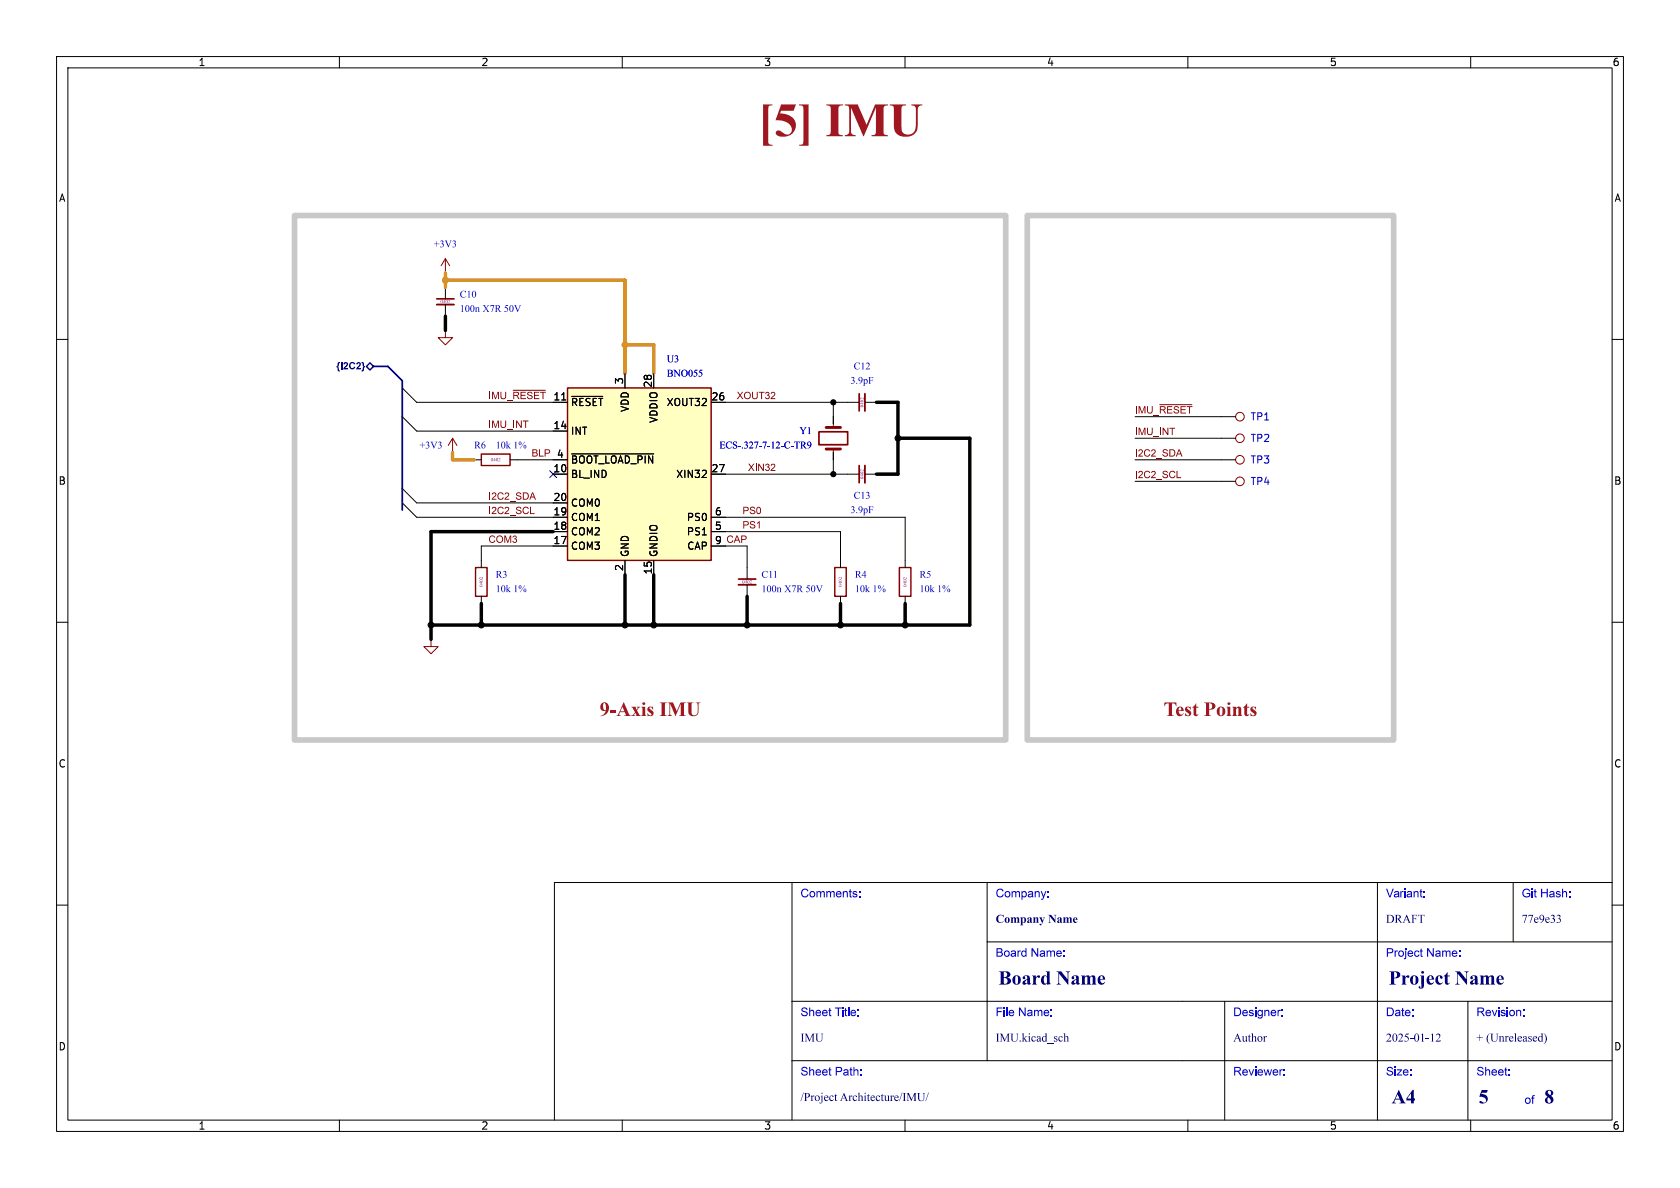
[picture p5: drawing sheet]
<svg xmlns="http://www.w3.org/2000/svg" width="297mm" height="210mm" viewBox="0 0 297 210" stroke-linecap="round" stroke-linejoin="round" font-family="sans-serif">
<g fill="none" stroke="#000" stroke-width=".18">
<path d="M10 10h277v190h-277zM12 12h273v186h-273zM60 10v2M110 10v2M160 10v2M210 10v2M260 10v2M78.7 48.3h.1M78.7 58.4h.1M78.7 50.8v2M78.7 53.8v2.1M10 60h2"/>
<path d="M149.9 71.1h2M152.9 71.1h2M215.9 73.7h2.5M215.9 77.5h2.5M285 60h2M80 80h.1M83.8 81.3h1.3M85.1 99.1v1.2M90.2 81.3h1.2M148.6 99.1v1.2M149.9 83.8h2M152.9 83.8h2"/>
<path d="M160 99.1v1.2M215.9 81.3h2.5M215.9 85.1h2.5M10 110h2M76.2 113h.1M85.1 105.4v1.3M132.1 100.3v2.1M132.1 103.4v2M148.6 105.4v1.3M160 105.4v1.3M285 110h2M140 156v42"/>
<path d="M174.5 156v31.5M243.5 156v42M267.5 156v10.5M285 156h-187v42M10 160h2M140 177h145M174.5 166.5h110.5M216.5 177v21M259.5 177v21M285 160h2M60 198v2M110 198v2"/>
<path d="M140 187.5h145M160 198v2M210 198v2M260 198v2"/>
</g>
<g fill="none" stroke="#840000" stroke-width=".18">
<path d="M78.7 58.4v1.3h1.3l-1.3 1.3-1.2-1.3h1.2M78.7 45.7l-.7 1.3M78.7 45.7v2.6M78.7 45.7l.8 1.3M80 77.5l-.8 1.2M80 77.5v2.5M80 77.5l.8 1.2M76.2 113v1.3h1.3l-1.3 1.3-1.3-1.3h1.3"/>
<circle cx="219.2" cy="73.7" r=".76"/>
<circle cx="219.2" cy="77.5" r=".76"/>
<circle cx="219.2" cy="85.1" r=".76"/>
<circle cx="219.2" cy="81.3" r=".76"/>
</g>
<path d="M85.1 80.3h5.1v2h-5.1zM84.1 100.3h2v5.1h-2zM147.6 100.3h2v5.1h-2zM159 100.3h2v5.1h-2z" fill="none" stroke="#840000" stroke-width=".25"/>
<path d="M77.2 53.8h3.1M152.9 69.6v3M152.9 82.3v3M130.6 103.4h3" fill="none" stroke="#840000" stroke-width=".33"/>
<path d="M77.2 52.8h3.1M151.9 69.6v3M151.9 82.3v3M130.6 102.4h3" fill="none" stroke="#840000" stroke-width=".3"/>
<path d="M100.3 68.6h25.4v30.5h-25.4z" fill="#ffffc2"/>
<path d="M100.3 68.6h25.4v30.5h-25.4z" fill="none" stroke="#840000" stroke-width=".25"/>
<g fill="none" stroke="#000" stroke-width=".18">
<path d="M71.1 68.6l2.6 2.5h26.6M71.1 73.7l2.6 2.5h26.6M99.3 70.7h.7M101.1 70.1h5.5M110.5 66v2.6M115.6 66v2.6M125.7 71.1h24.2M147.3 71.1v3.8M200.7 77.5h15.2M200.7 73.7h15.2M71.1 88.9l2.6 2.5h26.6M71.1 86.4l2.6 2.5h26.6"/>
<path d="M91.4 81.3h8.9M97.8 83.8h2.5M97.8 94h2.5M100.3 96.5h-15.2v2.6M101.1 80.2h14.5M110.5 99.1v2.5M115.6 99.1v2.5M125.7 83.8h24.2M125.7 96.5h6.4v3.8M125.7 94h22.9v5.1M125.7 91.4h34.3v7.7M147.3 80v3.8"/>
<path d="M200.7 81.3h15.2M200.7 85.1h15.2"/>
</g>
<path d="M144.8 76.3h5.1v2.3h-5.1z" fill="none" stroke="#840000" stroke-width=".3"/>
<path d="M90.7 69h5.7M147.3 74.9v.7M147.3 79.4v.6M205 71.5h5.7" fill="none" stroke="#840000" stroke-width=".18"/>
<path d="M146 79.4h2.6M146 75.6h2.6" fill="none" stroke="#840000" stroke-width=".51"/>
<path d="M64.8 64.8l.6-.7 .6 .7-.6 .6z" fill="none" stroke="#000084" stroke-width=".25"/>
<path d="M52.1 38.1h125.7v92.7h-125.7zM181.6 38.1h64.8v92.7h-64.8z" fill="none" stroke="#c8c8c8" stroke-width="1"/>
<path d="M66 64.8h2.6l2.5 2.5v22.9" fill="none" stroke="#000084" stroke-width=".3"/>
<path d="M78.7 55.9v2.5M154.9 71.1h3.8v12.7h-3.8M158.7 77.5h12.7v33h-95.2M97.8 94h-21.6v19M85.1 106.7v3.8M110.5 101.6v8.9M115.6 101.6v8.9M132.1 105.4v5.1M148.6 106.7v3.8M160 106.7v3.8" fill="none" stroke="#000" stroke-width=".61"/>
<path d="M78.7 49.5h31.8v16.5M78.7 48.3v2.5M110.5 61h5.1v5M80 80v1.3h3.8" fill="none" stroke="#dc8e00" stroke-width=".61"/>
<path d="M97.2 83.2l1.2 1.2M98.4 83.2l-1.2 1.2" fill="none" stroke="#000084" stroke-width=".18"/>
<g fill="#000" stroke="#000" stroke-width=".18">
<circle cx="147.3" cy="71.1" r=".46"/>
<circle cx="158.8" cy="77.5" r=".52"/>
<circle cx="147.3" cy="83.8" r=".46"/>
<circle cx="76.2" cy="110.5" r=".52"/>
<circle cx="85.1" cy="110.5" r=".52"/>
<circle cx="110.5" cy="110.5" r=".52"/>
<circle cx="115.6" cy="110.5" r=".52"/>
<circle cx="132.1" cy="110.5" r=".52"/>
<circle cx="148.6" cy="110.5" r=".52"/>
<circle cx="160" cy="110.5" r=".52"/>
</g>
<g fill="#dc8e00" stroke="#dc8e00" stroke-width=".18">
<circle cx="110.5" cy="61" r=".52"/>
<circle cx="78.7" cy="49.5" r=".52"/>
</g>
<text font-size="8.4" fill="#a21622" x="134" y="26.3">[5] IMU</text>
<g font-size="3.5" fill="#a21622">
<text x="106" y="127">9-AxisIMU</text>
<text x="205.7" y="127">TestPoints</text>
</g>
<g font-size="3.5" fill="#00007f">
<text x="176.5" y="175">BoardName</text>
<text x="245.5" y="175">ProjectName</text>
<text x="246" y="196">A4</text>
<text x="261.4" y="196">5</text>
<text x="273" y="196">8</text>
</g>
<g font-size="2.1" fill="#00f">
<text x="141.5" y="159.2">Comments:</text>
<text x="176" y="159.2">Company:</text>
<text x="245" y="159.2">Variant:</text>
<text x="269" y="159.2">Git Hash:</text>
<text x="176" y="169.7">Board Name:</text>
<text x="245" y="169.7">Project Name:</text>
<text x="141.5" y="180.2">Sheet Title:</text>
<text x="176" y="180.2">File Name:</text>
<text x="218" y="180.2">Designer:</text>
<text x="245" y="180.2">Date:</text>
<text x="261" y="180.2">Revision:</text>
<text x="141.5" y="190.7">Sheet Path:</text>
<text x="218" y="190.7">Reviewer:</text>
<text x="245" y="190.7">Size:</text>
<text x="261" y="190.7">Sheet:</text>
<text x="269.5" y="195.7">of</text>
</g>
<g font-size="2.1" fill="#00007f">
<text x="176" y="163.7">CompanyName</text>
<text x="245" y="163.7">DRAFT</text>
<text x="269" y="163.7">77e9e33</text>
<text x="141.5" y="184.7">IMU</text>
<text x="176" y="184.7">IMU.kicad_sch</text>
<text x="218" y="184.7">Author</text>
<text x="245" y="184.7">2025-01-12</text>
<text x="261" y="184.7">+ (Unreleased)</text>
<text x="141.5" y="195.2">/ProjectArchitecture/IMU/</text>
</g>
<g font-size="1.8">
<text x="35" y="11.9">1</text>
<text x="85" y="11.9">2</text>
<text x="135" y="11.9">3</text>
<text x="185" y="11.9">4</text>
<text x="235" y="11.9">5</text>
<text x="285" y="11.9">6</text>
<text x="10.3" y="35.9">A</text>
<text x="285.3" y="35.9">A</text>
<text x="97.7" y="70.9">11</text>
<text x="100.8" y="72">~{RESET}</text>
<text x="110.2" y="68" transform="rotate(-90 110.2 68)">3</text>
<text x="115.3" y="68.6" transform="rotate(-90 115.3 68.6)">28</text>
<text x="117.8" y="72">XOUT32</text>
<text x="125.7" y="70.9">26</text>
<text x="97.7" y="75.9">14</text>
<text x="100.8" y="77.1">INT</text>
<text x="111.4" y="72.9" transform="rotate(-90 111.4 72.9)">VDD</text>
<text x="116.4" y="74.9" transform="rotate(-90 116.4 74.9)">VDDIO</text>
<text x="97.7" y="83.6">10</text>
<text x="98.4" y="81">4</text>
<text x="100.8" y="82.1">~{BOOT_LOAD_PIN}</text>
<text x="125.7" y="83.6">27</text>
<text x="10.3" y="85.9">B</text>
<text x="97.7" y="88.6">20</text>
<text x="100.8" y="84.7">BL_IND</text>
<text x="100.8" y="89.8">COM0</text>
<text x="119.5" y="84.7">XIN32</text>
<text x="285.3" y="85.9">B</text>
<text x="97.7" y="93.7">18</text>
<text x="97.7" y="91.2">19</text>
<text x="100.8" y="94.8">COM2</text>
<text x="100.8" y="92.3">COM1</text>
<text x="121.3" y="94.8">PS1</text>
<text x="121.3" y="92.3">PS0</text>
<text x="126.3" y="93.7">5</text>
<text x="126.3" y="91.2">6</text>
<text x="97.7" y="96.3">17</text>
<text x="100.8" y="97.4">COM3</text>
<text x="110.2" y="101" transform="rotate(-90 110.2 101)">2</text>
<text x="111.4" y="98.6" transform="rotate(-90 111.4 98.6)">GND</text>
<text x="115.3" y="101.6" transform="rotate(-90 115.3 101.6)">15</text>
<text x="116.4" y="98.6" transform="rotate(-90 116.4 98.6)">GNDIO</text>
<text x="121.4" y="97.4">CAP</text>
<text x="126.3" y="96.3">9</text>
<text x="10.3" y="135.9">C</text>
<text x="285.3" y="135.9">C</text>
<text x="10.3" y="185.9">D</text>
<text x="285.3" y="185.9">D</text>
<text x="35" y="199.9">1</text>
<text x="85" y="199.9">2</text>
<text x="135" y="199.9">3</text>
<text x="185" y="199.9">4</text>
<text x="235" y="199.9">5</text>
<text x="285" y="199.9">6</text>
</g>
<g font-size="1.8" fill="#0000c2">
<text x="76.7" y="44.2">+3V3</text>
<text x="81.3" y="53.1">C10</text>
<text x="81.3" y="55.6">100nX7R 50V</text>
<text x="117.9" y="64.5">U3</text>
<text x="150.9" y="65.8">C12</text>
<text x="117.9" y="67">BNO055</text>
<text x="150.4" y="68.3">3.9pF</text>
<text x="141.3" y="77.2">Y1</text>
<text x="221" y="74.5">TP1</text>
<text x="74.2" y="79.7">+3V3</text>
<text x="83.8" y="79.7">R6</text>
<text x="87.6" y="79.7">10k1%</text>
<text x="127.2" y="79.7">ECS-.327-7-12-C-TR9</text>
<text x="221" y="78.3">TP2</text>
<text x="221" y="82.1">TP3</text>
<text x="150.9" y="88.6">C13</text>
<text x="221" y="86">TP4</text>
<text x="150.4" y="91.2">3.9pF</text>
<text x="87.6" y="105.1">10k1%</text>
<text x="87.6" y="102.6">R3</text>
<text x="134.6" y="102.6">C11</text>
<text x="134.6" y="105.1">100nX7R 50V</text>
<text x="151.1" y="105.1">10k1%</text>
<text x="151.1" y="102.6">R4</text>
<text x="162.6" y="105.1">10k1%</text>
<text x="162.6" y="102.6">R5</text>
</g>
<text font-size="1.8" fill="#000084" x="59.4" y="65.8">{I2C2}</text>
<g font-size="1.8" fill="#840000">
<text x="86.4" y="70.8">IMU_~{RESET}</text>
<text x="130.2" y="70.8">XOUT32</text>
<text x="86.4" y="75.9">IMU_INT</text>
<text x="200.7" y="73.3">IMU_~{RESET}</text>
<text x="200.7" y="77.1">IMU_INT</text>
<text x="94" y="80.9">BLP 4</text>
<text x="132.2" y="83.5">XIN32</text>
<text x="200.7" y="80.9">I2C2_SDA</text>
<text x="86.4" y="88.6">I2C2_SDA</text>
<text x="200.7" y="84.7">I2C2_SCL</text>
<text x="86.4" y="91.1">I2C2_SCL</text>
<text x="131.3" y="93.6">PS1</text>
<text x="131.3" y="91.1">PS0</text>
<text x="86.4" y="96.2">COM3</text>
<text x="126.3" y="96.3">9 CAP</text>
</g>
<g font-size=".9" fill="#840084">
<text x="77.9" y="53.8">0402</text>
<text x="152.9" y="72" transform="rotate(-90 152.9 72)">0402</text>
<text x="86.7" y="81.8">0402</text>
<text x="152.9" y="84.7" transform="rotate(-90 152.9 84.7)">0402</text>
<text x="85.6" y="103.8" transform="rotate(-90 85.6 103.8)">0402</text>
<text x="131.2" y="103.4">0402</text>
<text x="149.1" y="103.8" transform="rotate(-90 149.1 103.8)">0402</text>
<text x="160.5" y="103.8" transform="rotate(-90 160.5 103.8)">0402</text>
</g>
</svg>
